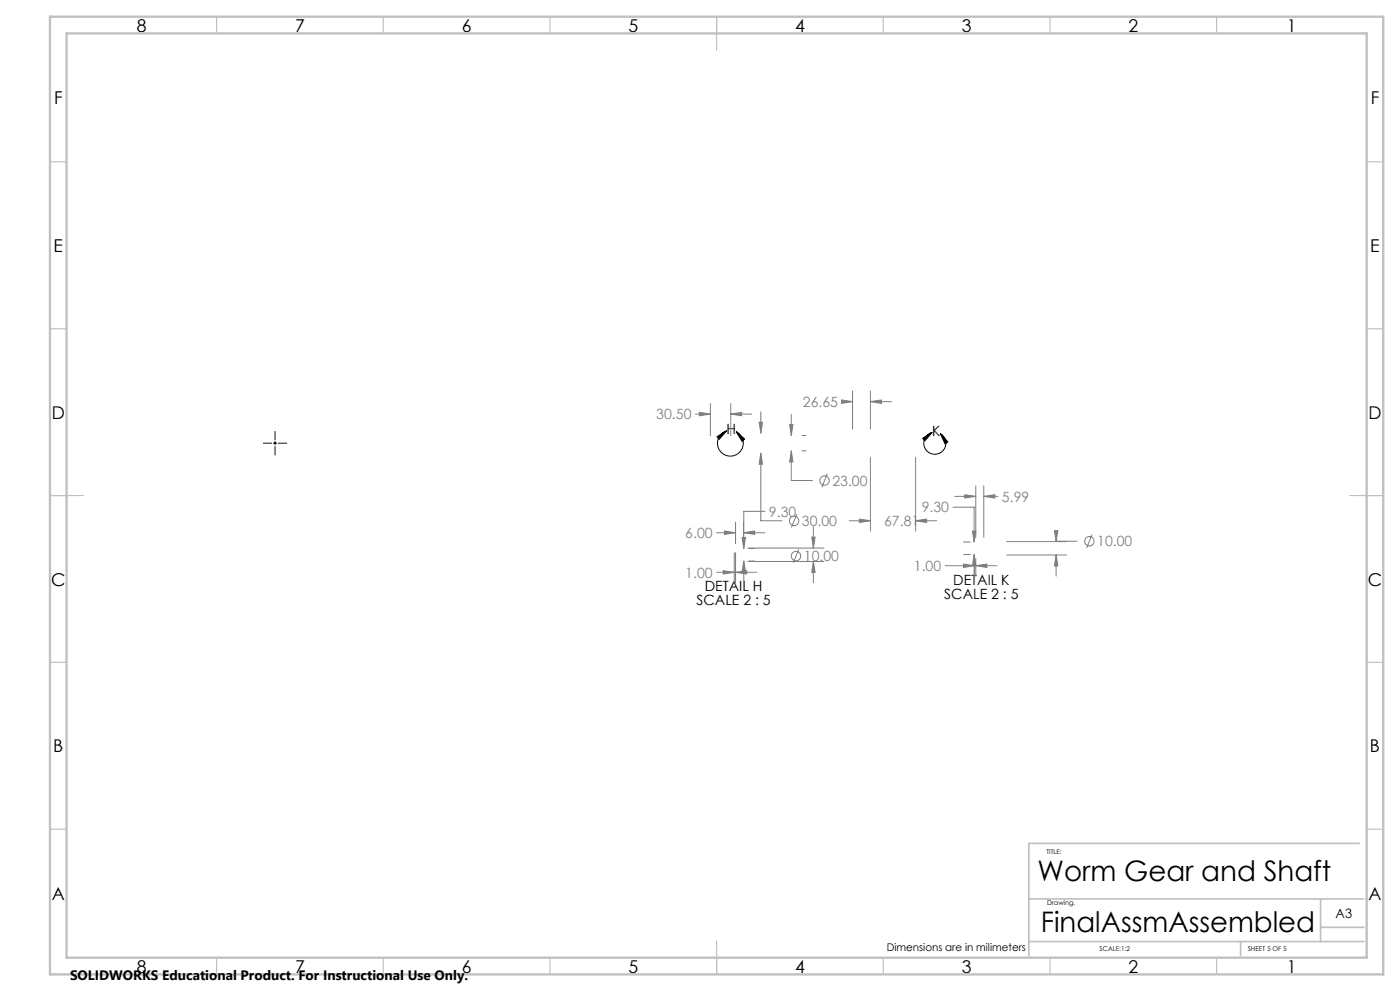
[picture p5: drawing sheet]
<svg xmlns="http://www.w3.org/2000/svg" width="420mm" height="297mm" viewBox="0 0 420 297" stroke-linecap="round" stroke-linejoin="round" font-family="sans-serif">
<g fill="none" stroke="#808080" stroke-width=".3">
<path d="M252.5 119.9l3.3 .5-3.3 .5zM255.8 117.2v11.4M261.1 117.2v11.3M208.6 124.1h4.5M209.8 123.6l3.3 .5-3.3 .5zM213.1 120.9v9.7M219.2 124.1l3.3-.5v1zM219.2 120.9v9.7M219.2 124.1h6.4M227.8 126.5h.9l-.5 3.3zM228.2 135.8l.5 3.3h-.9zM228.2 135.8v20.3h6.4"/>
<path d="M228.2 123.5v6.3M236.9 127.2h1l-.5 3.3zM237.4 135.1l.5 3.3h-1zM237.4 135.1v8.9h6.3M237.4 124.2v6.3M240.6 130.5h1.2M240.6 135.1h1.2M252.6 120.4h3.2M261.1 120.4l3.3-.5v1zM261.1 137.1v22.1M261.1 120.4h6.4M274.7 137.1v22.1"/>
<path d="M214.9 159.7h5.8M217.3 159.1l3.4 .6-3.4 .5zM220.7 156.5v6.5M223.1 159.7l3.3-.6v1.1zM223.1 156.5v6.5M223.1 159.7h6.3M229.5 153.2h-6.4v11.2M239 154.1l-1.6 4M244 157.9v6.3M248.2 142l-1.6 4M254.8 156.1h6.3M257.8 155.6l3.3 .5-3.3 .5z"/>
<path d="M274.7 156.1l3.3-.5v1zM274.7 156.1h6.3M285.9 152h6.3v10.5M286.4 148.8h6.3M289.4 148.3l3.3 .5-3.3 .5zM291.7 159.2h1.1l-.6 3.3zM292.7 145.6v15.4M295.1 148.8l3.3-.5v1zM295.1 145.6v15.4M295.1 148.8h4.3M316.3 159h1.1l-.6 3.3zM214.9 171.5h5.4"/>
<path d="M217 171l3.3 .5-3.3 .5zM220.3 165.7v9M220.7 171.5l3.3-.5v1zM220.7 165.7v9M220.7 171.5h6.3M222.6 161.1h1.1l-.6 3.3zM223.1 168.1l.6 3.3h-1.1zM223.1 168.1v6.4M224.3 164.2h22.9M224.3 168.3h22.9M224.7 164.4h1.6M224.7 168.1h1.6"/>
<path d="M239.6 164.6l-1.6 4.1M243.5 161h1l-.5 3.2zM244 168.3l.5 3.3h-1zM244 168.3v6.3M283.5 169.5h8.8M289 169l3.3 .5-3.3 .6zM289.1 162.5h2M289.1 166.2h2M292.2 166.2l.6 3.3h-1.1zM292.2 166.2v6.3M292.3 167.5v5.2M292.7 169.5l3.4-.5v1.1z"/>
<path d="M292.7 167.5v5.2M292.7 169.5h6.4M302 162.3h18M302 166.3h18M316.8 166.3l.6 3.3h-1.1zM316.8 166.3v6.4M323.2 162.2l-6.4 .1M327.6 160.2l-1.6 4"/>
<circle cx="238.2" cy="156.1" r="1.41"/>
<circle cx="247.4" cy="144" r="1.41"/>
<circle cx="238.8" cy="166.7" r="1.4"/>
<circle cx="326.8" cy="162.2" r="1.41"/>
</g>
<path d="M79 132.8h2.5M82 132.8h1M82.5 129.3v2.5M82.5 132.3v1M82.5 133.8v2.5M83.5 132.8h2.5M215.1 130.9l2.9-1.8-2.2 2.6zM218 129.1a3.9 3.9 0 0 0-2.2 5.7 3.9 3.9 0 0 0 6.1 .6 3.9 3.9 0 0 0-1-6M220.9 129.4l2.5 2.2-.8 .7zM276.8 131.3l2.8-1.7-2.1 2.5zM279.6 129.6a3.3 3.3 0 0 0-2.1 4.9 3.3 3.3 0 0 0 5.3 .7 3.3 3.3 0 0 0-.7-5.2M282.1 130l2.2 2.4-.8 .6z" fill="none" stroke="#000" stroke-width=".3"/>
<g fill="none" stroke="#c0c0c0" stroke-width=".35">
<path d="M65 5v5M115 5v5M165 5v5M215 5v10M265 5v5M315 5v5M365 5v5M15 48.5h5M410 48.5h5M15 98.5h5M410 98.5h5M15 148.5h10"/>
<path d="M405 148.5h10M15 198.5h5M410 198.5h5M15 248.5h5M410 248.5h5M65 287v5M115 287v5M165 287v5M215 282v10M265 287v5M315 287v5M365 287v5"/>
</g>
<path d="M407.8 252.8h-99.2v33.6M308.6 269.4h100.6M396.2 269.4v12.8M396.2 277.9h13M308.6 282.2h100.6M372.2 282.2v4.2" fill="none" stroke="#c0c0c0" stroke-width=".5"/>
<path d="M15 5h400v287h-400zM20 10h390v277h-390z" fill="none" stroke="#c0c0c0" stroke-width=".7"/>
<path d="M215.1 130.9l2.9-1.8-2.2 2.6zM220.9 129.4l2.5 2.2-.8 .7zM276.8 131.3l2.8-1.7-2.1 2.5zM282.1 130l2.2 2.4-.8 .6z" fill="#000"/>
<g fill="#808080">
<path d="M223.1 159.7l3.3-.6v1.1zM217.3 159.1l3.4 .6-3.4 .5zM243.5 161h1l-.5 3.2zM244 168.3l.5 3.3h-1zM217 171l3.3 .5-3.3 .5zM220.7 171.5l3.3-.5v1zM222.6 161.1h1.1l-.6 3.3zM223.1 168.1l.6 3.3h-1.1zM295.1 148.8l3.3-.5v1zM289.4 148.3l3.3 .5-3.3 .5zM316.3 159h1.1l-.6 3.3zM316.8 166.3l.6 3.3h-1.1zM289 169l3.3 .5-3.3 .6zM292.7 169.5l3.4-.5v1.1zM291.7 159.2h1.1l-.6 3.3zM292.2 166.2l.6 3.3h-1.1z"/>
<path d="M219.2 124.1l3.3-.5v1zM209.8 123.6l3.3 .5-3.3 .5zM257.8 155.6l3.3 .5-3.3 .5zM274.7 156.1l3.3-.5v1zM261.1 120.4l3.3-.5v1zM252.5 119.9l3.3 .5-3.3 .5zM236.9 127.2h1l-.5 3.3zM237.4 135.1l.5 3.3h-1zM227.8 126.5h.9l-.5 3.3zM228.2 135.8l.5 3.3h-.9z"/>
</g>
<g font-size="8.5">
<text x="311.3" y="264">Worm Gear and Shaft</text>
<text x="312.2" y="279.2">FinalAssmAssembled</text>
</g>
<g font-size="5.3">
<text x="41" y="9.5">8</text>
<text x="88.5" y="9.5">7</text>
<text x="138.5" y="9.5">6</text>
<text x="188.5" y="9.5">5</text>
<text x="238.5" y="9.5">4</text>
<text x="288.5" y="9.5">3</text>
<text x="338.5" y="9.5">2</text>
<text x="386" y="9.5">1</text>
<text x="16.2" y="31.2">F</text>
<text x="411.2" y="31.2">F</text>
<text x="16.1" y="75.5">E</text>
<text x="411.1" y="75.5">E</text>
<text x="15.5" y="125.5">D</text>
<text x="410.5" y="125.5">D</text>
<text x="15.4" y="175.5">C</text>
<text x="410.4" y="175.5">C</text>
<text x="16" y="225.5">B</text>
<text x="411" y="225.5">B</text>
<text x="15.5" y="269.7">A</text>
<text x="410.5" y="269.7">A</text>
<text x="41" y="291.5">8</text>
<text x="88.5" y="291.5">7</text>
<text x="138.5" y="291.5">6</text>
<text x="188.5" y="291.5">5</text>
<text x="238.5" y="291.5">4</text>
<text x="288.5" y="291.5">3</text>
<text x="338.5" y="291.5">2</text>
<text x="386" y="291.5">1</text>
</g>
<g font-size="4.2" fill="#808080">
<text x="196.9" y="125.7">30.50</text>
<text x="240.9" y="122">26.65</text>
<text x="249.7" y="145.5">23.00</text>
<text x="230.7" y="154.8">9.30</text>
<text x="276.5" y="153.6">9.30</text>
<text x="300.6" y="150.3">5.99</text>
<text x="205.6" y="161.2">6.00</text>
<text x="240.6" y="157.6">30.00</text>
<text x="265.2" y="157.7">67.81</text>
<text x="329.2" y="163.7">10.00</text>
<text x="205.6" y="173.1">1.00</text>
<text x="241.2" y="168.2">10.00</text>
<text x="274.2" y="171.1">1.00</text>
</g>
<g font-size="4.2">
<text x="218" y="130.2">H</text>
<text x="279.7" y="130.8">K</text>
<text x="211.4" y="177.1">DETAIL H</text>
<text x="283.3" y="179.6">SCALE 2 : 5</text>
<text x="286" y="175.4">DETAIL K</text>
<text x="208.9" y="181.3">SCALE 2 : 5</text>
</g>
<text font-size="4.1" x="21" y="293.7">SOLIDWORKS Educational Product. For Instructional Use Only.</text>
<text font-size="3.9" x="400.7" y="275">A3</text>
<text font-size="3.2" x="266" y="285.1">Dimensions are in milimeters</text>
<g font-size="2">
<text x="314" y="256">TITLE:</text>
<text x="314.1" y="271.3">Drawing.</text>
<text x="329.9" y="285.1">SCALE:1:2</text>
<text x="374.3" y="285.1">SHEET 5 OF 5</text>
</g>
</svg>
